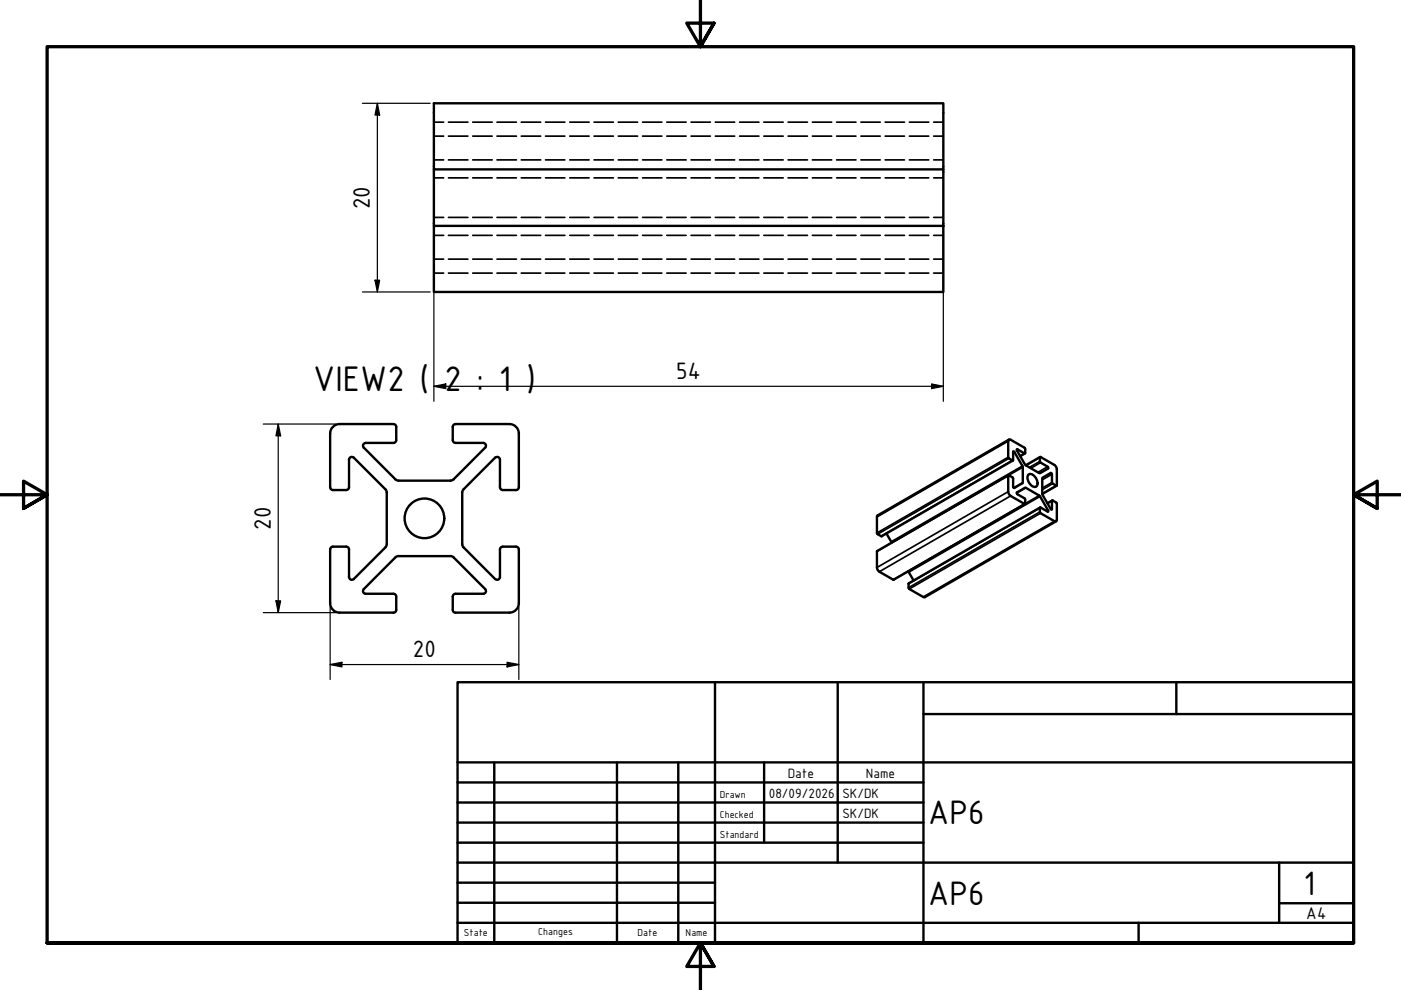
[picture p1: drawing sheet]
<svg xmlns="http://www.w3.org/2000/svg" width="297mm" height="210mm" viewBox="0 0 297 210" stroke-linecap="round" stroke-linejoin="round" font-family="sans-serif">
<!-- layer: Hidden (ISO) -->
<g fill="none" stroke="#000" stroke-width=".36">
<path d="M92 25.9h2.1M92 33.9h2.1M92 37.7h2.1M92 28.9h2.1M95.1 25.9h4.1M95.1 33.9h4.1M95.1 37.7h4.1M95.1 28.9h4.1M100.2 25.9h4.2M100.2 33.9h4.2M100.2 37.7h4.2M100.2 28.9h4.2"/>
<path d="M105.4 25.9h4.1M105.4 33.9h4.1M105.4 37.7h4.1M105.4 28.9h4.1M110.5 25.9h4.1M110.5 33.9h4.1M110.5 37.7h4.1M110.5 28.9h4.1M115.7 25.9h4.1M115.7 33.9h4.1M115.7 37.7h4.1M115.7 28.9h4.1"/>
<path d="M120.8 25.9h4.1M120.8 33.9h4.1M120.8 37.7h4.1M120.8 28.9h4.1M125.9 25.9h4.1M125.9 33.9h4.1M125.9 37.7h4.1M125.9 28.9h4.1M131.1 25.9h4.1M131.1 33.9h4.1M131.1 37.7h4.1M131.1 28.9h4.1"/>
<path d="M136.2 25.9h4.1M136.2 33.9h4.1M136.2 37.7h4.1M136.2 28.9h4.1M141.4 25.9h4.1M141.4 33.9h4.1M141.4 37.7h4.1M141.4 28.9h4.1M146.5 25.9h4.1M146.5 33.9h4.1M146.5 37.7h4.1M146.5 28.9h4.1"/>
<path d="M151.7 25.9h4.1M151.7 33.9h4.1M151.7 37.7h4.1M151.7 28.9h4.1M156.8 25.9h4.1M156.8 33.9h4.1M156.8 37.7h4.1M156.8 28.9h4.1M161.9 25.9h4.2M161.9 33.9h4.2M161.9 37.7h4.2M161.9 28.9h4.2"/>
<path d="M167.1 25.9h4.1M167.1 33.9h4.1M167.1 37.7h4.1M167.1 28.9h4.1M172.2 25.9h4.1M172.2 33.9h4.1M172.2 37.7h4.1M172.2 28.9h4.1M177.4 25.9h4.1M177.4 33.9h4.1M177.4 37.7h4.1M177.4 28.9h4.1"/>
<path d="M182.5 25.9h4.1M182.5 33.9h4.1M182.5 37.7h4.1M182.5 28.9h4.1M187.7 25.9h4.1M187.7 33.9h4.1M187.7 37.7h4.1M187.7 28.9h4.1M192.8 25.9h4.1M192.8 33.9h4.1M192.8 37.7h4.1M192.8 28.9h4.1"/>
<path d="M198 25.9h2M198 33.9h2M198 37.7h2M198 28.9h2M92 49.9h2.1M92 57.9h2.1M92 46.1h2.1M92 54.9h2.1M95.1 49.9h4.1M95.1 57.9h4.1M95.1 46.1h4.1M95.1 54.9h4.1"/>
<path d="M100.2 49.9h4.2M100.2 57.9h4.2M100.2 46.1h4.2M100.2 54.9h4.2M105.4 49.9h4.1M105.4 57.9h4.1M105.4 46.1h4.1M105.4 54.9h4.1M110.5 49.9h4.1M110.5 57.9h4.1M110.5 46.1h4.1M110.5 54.9h4.1"/>
<path d="M115.7 49.9h4.1M115.7 57.9h4.1M115.7 46.1h4.1M115.7 54.9h4.1M120.8 49.9h4.1M120.8 57.9h4.1M120.8 46.1h4.1M120.8 54.9h4.1M125.9 49.9h4.1M125.9 57.9h4.1M125.9 46.1h4.1M125.9 54.9h4.1"/>
<path d="M131.1 49.9h4.1M131.1 57.9h4.1M131.1 46.1h4.1M131.1 54.9h4.1M136.2 49.9h4.1M136.2 57.9h4.1M136.2 46.1h4.1M136.2 54.9h4.1M141.4 49.9h4.1M141.4 57.9h4.1M141.4 46.1h4.1M141.4 54.9h4.1"/>
<path d="M146.5 49.9h4.1M146.5 57.9h4.1M146.5 46.1h4.1M146.5 54.9h4.1M151.7 49.9h4.1M151.7 57.9h4.1M151.7 46.1h4.1M151.7 54.9h4.1M156.8 49.9h4.1M156.8 57.9h4.1M156.8 46.1h4.1M156.8 54.9h4.1"/>
<path d="M161.9 49.9h4.2M161.9 57.9h4.2M161.9 46.1h4.2M161.9 54.9h4.2M167.1 49.9h4.1M167.1 57.9h4.1M167.1 46.1h4.1M167.1 54.9h4.1M172.2 49.9h4.1M172.2 57.9h4.1M172.2 46.1h4.1M172.2 54.9h4.1"/>
<path d="M177.4 49.9h4.1M177.4 57.9h4.1M177.4 46.1h4.1M177.4 54.9h4.1M182.5 49.9h4.1M182.5 57.9h4.1M182.5 46.1h4.1M182.5 54.9h4.1M187.7 49.9h4.1M187.7 57.9h4.1M187.7 46.1h4.1M187.7 54.9h4.1"/>
<path d="M192.8 49.9h4.1M192.8 57.9h4.1M192.8 46.1h4.1M192.8 54.9h4.1M198 49.9h2M198 57.9h2M198 46.1h2M198 54.9h2"/>
</g>
<!-- layer: Visible (ISO) -->
<g fill="none" stroke="#000" stroke-width=".51">
<path d="M92 35.9v12M200 35.9v-14h-108v14h108v12M92 47.9h108v14h-108zM72 89.9a2 2 0 0 0-2 2v11.4a.6 .6 0 0 0 .6 .6h2.8a.6 .6 0 0 0 .6-.6v-5.8a.6 .6 0 0 1 .4-.6 .6 .6 0 0 1 .6 .1M72 89.9h11.4M75 97l6.7 6.7 .3 .5v11.2M77.2 94.9l6.6 6.7 .7 .3h11.2l.5-.3 6.6-6.7M77.6 93.9a.6 .6 0 0 0-.6 .4 .6 .6 0 0 0 .1 .6M77.6 93.9h5.8M83.4 89.9a.6 .6 0 0 1 .6 .6M84 90.5v2.8a.6 .6 0 0 1-.6 .6M96 90.5v2.8a.6 .6 0 0 0 .6 .6"/>
<path d="M96.6 89.9a.6 .6 0 0 0-.6 .6M96.6 89.9h11.4M96.6 93.9h5.8M102.4 93.9a.6 .6 0 0 1 .6 .4 .6 .6 0 0 1-.1 .6M108 89.9a2 2 0 0 1 2 2v11.4a.6 .6 0 0 1-.6 .6h-2.8a.6 .6 0 0 1-.6-.6v-5.8a.6 .6 0 0 0-.4-.6 .6 .6 0 0 0-.6 .1l-6.7 6.7M213.8 93.3l.5-.1 2.9 1.7 .2 .3-.1 .9-1.6-.8-.1 .2 1.7 3 3 1.8h.2l1.8-1.1-.2-.3-1.6-.9v-1.1l3.3 1.9 .3 .7-.1 3.5-.9-.6-.1-1.8-.2-.3-1.8 1.1v3.3l1.9 3.3 .1-.1 .1-1.8 .9 .6v3.8h-.4l-3-1.7-.1-.3v-.9l1.6 .9 .1-.3-1.7-2.9-3-1.9h-.2l-1.7 1.1 .1 .3 1.6 1v1l-3.3-1.9-.2-.7v-3.3l.1-.1 .9 .5v1.9l.3 .3 1.8-1.2v-3.2l-2-3.4-.1 .1v1.8l-1-.5zM213.9 93.2l-27.8 16.1-.2 .3 .1 3.5 .9 .6 27.9-16.1M217.3 96.1l-1 .6M220.5 96.9l-3 1.8M82 115.4l-.3 .7-6.7 6.7M84.5 117.9l-.7 .3-6.6 6.7M84.5 117.9h11"/>
<path d="M95.5 117.9l.7 .3 6.6 6.7M98 115.4l.3 .7M98.3 103.7l-.3 .7v11M98.3 116.1l6.7 6.7a.6 .6 0 0 0 .6 .1 .6 .6 0 0 0 .4-.6v-5.8a.6 .6 0 0 1 .6-.6h2.8a.6 .6 0 0 1 .6 .6v11.4a2 2 0 0 1-2 2M187.9 113.1l1.1 2M213.8 100.8l-27.8 16v3.9l.4 .5 3.1 1.7 27.8-16.1M218 100.6a1.19 1.19 0 0 1 1.6 .8 1.34 1.34 0 0 1 0 1.8 1.86 1.86 0 0 1-1.6-2.6zM220.5 107.6l-27.8 16.1v1l3 1.9h.4l27.8-16.1M223.1 106.1l-1 .6M224 103l-3 1.7M72 129.9h11.4M75 122.8a.6 .6 0 0 1-.6 .1 .6 .6 0 0 1-.4-.6v-5.8a.6 .6 0 0 0-.6-.6h-2.8a.6 .6 0 0 0-.6 .6v11.4a2 2 0 0 0 2 2"/>
<path d="M77.1 124.9a.6 .6 0 0 0-.1 .6 .6 .6 0 0 0 .6 .4M77.6 125.9h5.8M83.4 125.9a.6 .6 0 0 1 .6 .6M84 129.3a.6 .6 0 0 1-.6 .6M84 126.5v2.8M96 129.3a.6 .6 0 0 0 .6 .6M96 126.5v2.8M96.6 125.9a.6 .6 0 0 0-.6 .6M96.6 129.9h11.4M96.6 125.9h5.8M102.9 124.9a.6 .6 0 0 1 .1 .6 .6 .6 0 0 1-.6 .4M192.5 121.2l1.2 1.9"/>
<circle cx="90" cy="109.9" r="4.2"/>
</g>
<!-- layer: Visible Narrow (ISO) -->
<g fill="none" stroke="#000" stroke-width=".36">
<path d="M213.8 93.5l-27.9 16.1M213.8 96.9l-27.9 16.1M213.9 97.2l-27.8 16.1M214.6 97.6l-27.8 16.1M215.1 95.8l-.3 .2M215.7 95.3h-.1M216.8 98.8l-27.8 16.1M216.9 99.1l-3 1.7M217.2 96.1l-.9 .6M220.5 97l-3 1.7M220.5 97.8l-2.3 1.3M220.6 98.1l-2.1 1.2"/>
<path d="M222.1 98.9l-2.1 1.3M213.8 100.9l-27.9 16M213.8 104.2l-27.9 16.1M214.3 105.1l-27.9 16.1M216.9 102.3l-2 1.1M217.2 106.8l-27.8 16.1M217.5 103.4l-1.9 1.2M220.3 105.1l-2.9 1.7M220.5 107.7l-27.9 16.1M220.5 108.5l-27.9 16.1M220.5 105.3l-27.8 16M220.6 108.8l-27.8 16.1"/>
<path d="M222.2 108.2l-.2 .2M223 106.2l-.9 .6M223 107.9l-.1 .1M223 100.6l-2 1.1M223 102.3l-2 1.2M223.2 102.5l-2.2 1.3M223.6 110.5l-27.9 16.1M223.9 103l-2.9 1.7"/>
</g>
<!-- layer: Border (ISO) -->
<path d="M148.5 -.1v10l-2.9-5h5.8l-2.9 5 2.9-5M0 104.9h10l-5-2.9v5.8l5-2.9-5 2.9M297 104.9h-10l5-2.9v5.8l-5-2.9 5 2.9M10 199.9v-190h277v190h-277h277M151.4 204.9l-2.9-5 2.9 5h-5.8l2.9-5v10" fill="none" stroke="#000" stroke-width=".7"/>
<!-- layer: Title (ISO) -->
<g fill="none" stroke="#000" stroke-width=".51">
<path d="M97 144.6h190v55.3h-190zM151.6 144.6v55.3M177.6 144.6v38.3M195.8 151.4h91.2M195.8 144.6v55.3M249.4 144.6v6.8M97 165.9h98.8M97 170.2h98.8M97 174.4h98.8M97 178.7h98.8M97 161.6h190M104.8 161.6v38.3"/>
<path d="M130.8 161.6v38.3M143.8 161.6v38.3M162 161.6v17.1M97 195.7h190M97 182.9h190M97 187.1h54.6M97 191.4h54.6M241.4 195.7v4.2M271.2 191.5h15.8M271.2 182.9v12.8"/>
</g>
<!-- layer: Dimension (ISO) -->
<g fill="none" stroke="#000" stroke-width=".25">
<path d="M76.8 21.9h14.4M80 21.9l.5 2.5h-1zM80 21.9v40M79.5 59.4h1l-.5 2.5zM92 48.2v36.9M200 48.2v36.9M76.8 61.9h14.4M55.8 89.9h15.4M59 89.9l.5 2.5h-1zM59 89.9v40M92 81.9l2.5-.5v1zM92 81.9h108"/>
<path d="M197.5 81.4l2.5 .5-2.5 .5zM55.8 129.9h15.4M58.5 127.4h1l-.5 2.5zM70 128.7v15.4M110 128.7v15.4M70 140.9l2.5-.5v1zM70 140.9h40M107.5 140.4l2.5 .5-2.5 .5z"/>
</g>
<path d="M80 21.9l.5 2.5h-1zM79.5 59.4h1l-.5 2.5zM59 89.9l.5 2.5h-1zM92 81.9l2.5-.5v1zM197.5 81.4l2.5 .5-2.5 .5zM58.5 127.4h1l-.5 2.5zM70 140.9l2.5-.5v1zM107.5 140.4l2.5 .5-2.5 .5z" fill="#000"/>
<g font-size="8.1">
<text x="66.4" y="82.9">VIEW2 (</text>
<text x="94.2" y="82.9">2 : 1 )</text>
</g>
<g font-size="7.7">
<text x="196.8" y="174.8">AP6</text>
<text x="196.8" y="191.8">AP6</text>
<text x="276.4" y="189.7">1</text>
</g>
<g font-size="5.4">
<text x="78.4" y="44.4" transform="rotate(-90 78.4 44.4)">20</text>
<text x="143.4" y="80.3">54</text>
<text x="57.4" y="112.3" transform="rotate(-90 57.4 112.3)">20</text>
<text x="87.5" y="139.3">20</text>
</g>
<text font-size="3.9" x="277" y="194.8">A4</text>
<g font-size="3.1">
<text x="167" y="164.9">Date</text>
<text x="183.6" y="164.9">Name</text>
<text x="163" y="169.2">08/09/2026</text>
<text x="178.6" y="169.2">SK/DK</text>
<text x="178.6" y="173.4">SK/DK</text>
</g>
<g font-size="2.3">
<text x="152.6" y="169.2">Drawn</text>
<text x="152.6" y="173.4">Checked</text>
<text x="152.6" y="177.6">Standard</text>
<text x="98.3" y="198.5">State</text>
<text x="114.1" y="198.3">Changes</text>
<text x="135.2" y="198.5">Date</text>
<text x="145.4" y="198.5">Name</text>
</g>
</svg>
